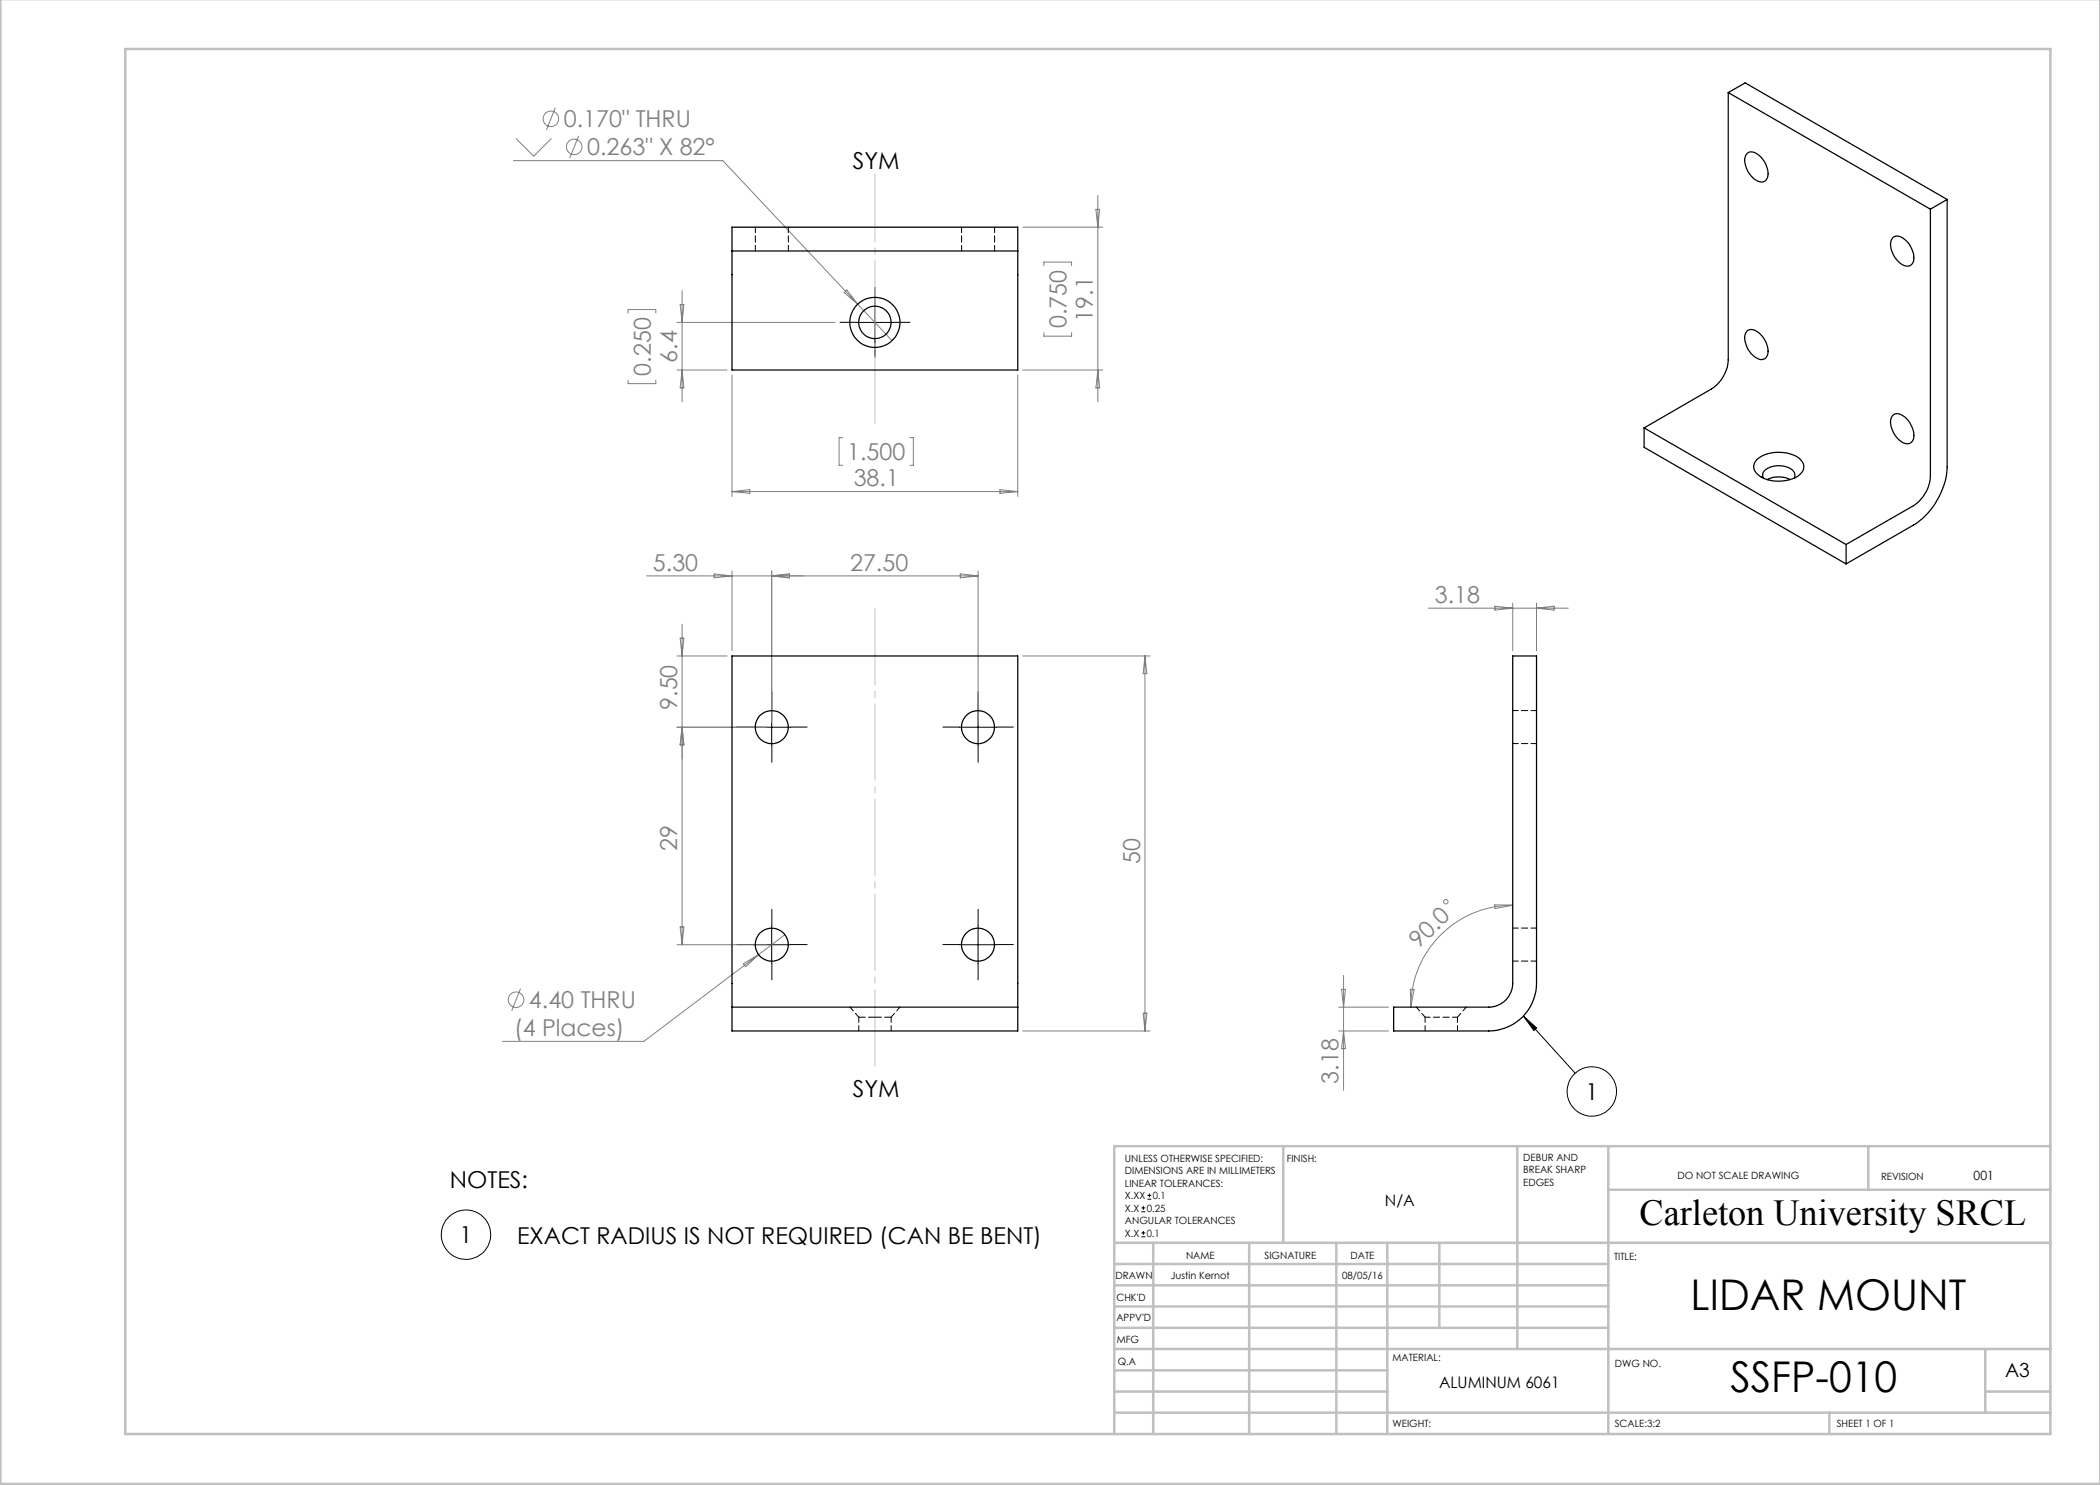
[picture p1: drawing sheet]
<svg xmlns="http://www.w3.org/2000/svg" width="420mm" height="297mm" viewBox="0 0 420 297" stroke-linecap="round" stroke-linejoin="round" font-family="sans-serif">
<g fill="none" stroke="#808080" stroke-width=".2">
<path d="M102.7 32.1h41.9l33.8 36M103.2 27.7l3.6 3.6 3.5-3.6M111.1 21.6l-1.8 4.4M115.7 27.2l-1.8 4.4M219.6 39.1v41.3M136.4 58.1v22.3M169.4 58l2.2 2.9-2.8-2.4zM204.5 45.4h16.1M208.8 53.1v-.7h5.5v.7M219.2 41.9h.7l-.3 3.5zM125.6 62.6v-.7h5.6v.7M125.6 76v.7h5.6v-.7"/>
<path d="M135.4 74h10M135.4 64.5h31.6M136 60.9h.8l-.4 3.6zM136.4 74l.4 3.6h-.8zM146.4 75v24.3M203.6 75v24.3M204.5 74h16.1M208.8 66.5v.7h5.5v-.7M219.6 74l.3 3.6h-.7zM146.4 98.3h57.2M146.4 98.3l3.6-.4v.8zM168.6 87.5h-.8v5.6h.8"/>
<path d="M182 87.5h.7v5.6h-.7M200 97.9l3.6 .4-3.6 .4zM129.3 115.2h66.3M142.8 114.8l3.6 .4-3.6 .4zM146.4 114.2v16M154.3 114.2v30.2M154.3 115.2l3.6-.4v.8zM192.1 114.8l3.5 .4-3.5 .4zM195.6 114.2v30.2M135.4 131.2h10M136 127.6h.8l-.4 3.6zM136.4 124.8v64.1"/>
<path d="M204.5 131.2h25.5M229 131.2v75M229 131.2l.4 3.5h-.8zM285.6 121.6h28.1M299 121.2l3.5 .4-3.5 .4zM302.5 120.6v9.6M307.3 120.6v9.6M307.3 121.6l3.5-.4v.8zM135.4 145.4h18M136.4 145.4l.4 3.6h-.8zM104.1 197.7l-1.8 4.5M135.4 188.9h18"/>
<path d="M136 185.4h.8l-.4 3.5zM148.7 192.8l3-1.9-2.6 2.5zM151.7 190.9l-22.9 17.4h-28.3M157 186.9l-5.3 4M268.3 197.9h.8l-.4 3.5zM268.7 195.1v22.9M282.1 197.8l.7 .1-.6 3.5zM298.9 181h3.6l-3.5 .7zM302.5 181a20.4 20.4 0 0 0-20.3 20.4M204.5 206.2h25.5M228.6 202.6h.8l-.4 3.6zM267.7 206.2h10"/>
<path d="M267.7 201.4h10M268.7 206.2l.4 3.5h-.8z"/>
<circle cx="110.2" cy="23.8" r="1.55"/>
<circle cx="114.9" cy="29.4" r="1.55"/>
<circle cx="103.2" cy="199.9" r="1.55"/>
<circle cx="289.2" cy="180.4" r=".45"/>
</g>
<g fill="none" stroke="#000" stroke-width=".2">
<path d="M171.2 64.5h7.5M175 60.7v7.5M150.6 145.4h7.5M154.3 141.7v7.5M191.8 145.4h7.6M195.6 141.7v7.5M150.6 188.9h7.5M154.3 185.2v7.5M191.8 188.9h7.6M195.6 185.2v7.5M304.7 203.2l10.3 11.4M304.7 203.2l2.6 2.4-.5 .5z"/>
<path d="M229.5 239.9h.8M229.5 239.1h.8M229.9 238.7v.8M228.3 242.4h.8M228.3 241.6h.8M228.3 247.4h.8M228.3 246.6h.8M228.7 241.2v.8M228.7 246.2v.8"/>
<circle cx="318.4" cy="218.3" r="4.9"/>
<circle cx="93.2" cy="246.9" r="4.9"/>
</g>
<g fill="none" stroke="#000" stroke-width=".2" stroke-dasharray="15.2 1.3 1.3 1.3">
<path d="M171.2 64.5h-3.2M175 60.7v-3.2M175 68.2v3.3M178.7 64.5h3.3M150.6 145.4h-3.3M154.4 141.7v-3.3M154.4 149.2v3.3M158.1 145.4h3.3M191.9 145.4h-3.3M195.6 141.7v-3.3M195.6 149.2v3.3M199.4 145.4h3.3"/>
<path d="M150.6 188.9h-3.3M154.4 185.2v-3.3M154.4 192.7v3.3M158.1 188.9h3.3M191.9 188.9h-3.3M195.6 185.2v-3.3M195.6 192.7v3.3M199.4 188.9h3.3"/>
</g>
<path d="M175 120.6v93.8" fill="none" stroke="#c0c0c0" stroke-width=".2" stroke-dasharray="15.2 1.3 1.3 1.3" stroke-dashoffset="-1.2"/>
<path d="M175 84.7v-49.9" fill="none" stroke="#c0c0c0" stroke-width=".2" stroke-dasharray="15.2 1.3 1.3 1.3" stroke-dashoffset="1.8"/>
<g fill="none" stroke="#c0c0c0" stroke-width=".5">
<path d="M.1 -.1v296.9h419.9M25 9.8h385.1v277h-385.1zM256.6 229.2v19.4M303.5 229.2v40.6M321.7 229.2v57.6M321.7 237.9h88.4M373.7 229.2v8.7M410.1 229.2h-187.3v57.6M222.8 248.6h187.3M222.8 257.1h98.9M222.8 252.8h98.9M230.6 248.6v38.2"/>
<path d="M249.8 248.6v38.2M267.3 248.6v38.2M277.5 248.6v38.2M287.9 248.6v17M222.8 265.6h98.9M222.8 261.3h98.9M222.8 278.3h54.7M222.8 274.1h54.7M222.8 269.8h187.3M397.1 278.3h13M397.1 269.8v12.7M222.8 282.5h187.3"/>
<path d="M365.9 282.5v4.3"/>
</g>
<path d="M304.7 203.2l2.6 2.4-.5 .5z" fill="#000"/>
<g fill="none" stroke="#000" stroke-width=".25">
<path d="M345.7 18.5v53.5a7.4 7.4 0 0 1-3.4 5.8l-13.5 7.8M345.7 18.5l40.4 23.3M345.7 18.5l3.3-1.9 40.4 23.3M349.4 30.7a1.84 1.84 0 0 1 2.5 .4 4.8 4.8 0 0 1 1.6 4.4 1.37 1.37 0 0 1-2.3 .5 4.7 4.7 0 0 1-2.1-4.9zM389.4 39.9v53.4a15 15 0 0 1-6.7 11.7l-13.5 7.8M389.4 39.9l-3.3 1.9M146.4 50.2v23.8h57.2v-23.8M146.4 50.2v-4.8h57.2v4.8M146.4 50.2h57.2M378.6 47.5a1.8 1.8 0 0 1 2.4 .5 4.5 4.5 0 0 1 1.6 4.6 1.42 1.42 0 0 1-2.2 .3 4.9 4.9 0 0 1-2.2-4.9zM386.1 41.8v53.5a7.5 7.5 0 0 1-3.4 5.8l-13.5 7.8M349.4 66.2a2.04 2.04 0 0 1 2.8 .8 4 4 0 0 1 1 4.5 1.64 1.64 0 0 1-2.4-.2 4.7 4.7 0 0 1-1.7-4.6z"/>
<path d="M328.8 85.6l40.4 23.3M328.8 85.6v3.9l40.4 23.3M351.3 92a7.2 7.2 0 0 1 8.7-.2 2.05 2.05 0 0 1-.5 3.5 7.4 7.4 0 0 1-8-.4 1.91 1.91 0 0 1-.2-2.9zM352.7 95.6a1.37 1.37 0 0 1 .9-1.9 4.3 4.3 0 0 1 5.3 .8l.1 .5-.2 .6M353.4 95.9a5.2 5.2 0 0 1 4.6 0M378.6 83a1.84 1.84 0 0 1 2.4 .5 4.5 4.5 0 0 1 1.6 4.6 1.42 1.42 0 0 1-2.2 .3 4.9 4.9 0 0 1-2.2-4.9zM369.2 108.9v3.9M302.5 131.2h4.8v65.5a9.5 9.5 0 0 1-9.5 9.5h-19.1v-4.8h19.1a4.8 4.8 0 0 0 4.7-4.7zM146.4 201.4v-70.2h57.2v70.2M146.4 201.4v4.8h57.2v-4.8M146.4 201.4h57.2"/>
<circle cx="175" cy="64.5" r="5"/>
<circle cx="175" cy="64.5" r="3.2"/>
<circle cx="154.4" cy="145.4" r="3.3"/>
<circle cx="195.6" cy="145.4" r="3.3"/>
<circle cx="154.4" cy="188.9" r="3.3"/>
<circle cx="195.6" cy="188.9" r="3.3"/>
</g>
<path d="M171.8 203.4h3.2M175 203.4h3.2" fill="none" stroke="#000" stroke-width=".2" stroke-dasharray="1.3 .6"/>
<g fill="none" stroke="#000" stroke-width=".2" stroke-dasharray="1.3 .6" stroke-dashoffset=".2">
<path d="M151.1 45.4v4.8M157.7 50.2v-4.8M192.3 45.4v4.8M198.9 50.2v-4.8M302.5 148.7h4.8M307.3 142.1h-4.8M302.5 192.2h4.8M307.3 185.6h-4.8M170 201.4l1.8 2M171.8 203.4v2.8M178.2 203.4l1.8-2M178.2 206.2v-2.8"/>
<path d="M283.2 201.4l1.8 2M285 203.4v2.8M291.5 203.4l1.8-2M291.5 206.2v-2.8"/>
</g>
<path d="M285 203.4h6.5" fill="none" stroke="#000" stroke-width=".2" stroke-dasharray="1.3 .6" stroke-dashoffset=".3"/>
<g font-size="8.5">
<text x="338.1" y="262.1">LIDAR MOUNT</text>
<text x="346.1" y="278.5">SSFP-010</text>
</g>
<text font-size="7.3" x="327.9" y="244.9">Carleton University SRCL</text>
<g font-size="4.7" fill="#808080">
<text x="112.8" y="25.5">0.170&quot; THRU</text>
<text x="117.4" y="31.1">0.263&quot; X 82°</text>
<text x="213.3" y="65.6" transform="rotate(-90 213.3 65.6)">0.750</text>
<text x="218.6" y="64.3" transform="rotate(-90 218.6 64.3)">19.1</text>
<text x="130.2" y="75.1" transform="rotate(-90 130.2 75.1)">0.250</text>
<text x="135.4" y="72.5" transform="rotate(-90 135.4 72.5)">6.4</text>
<text x="169.4" y="92">1.500</text>
<text x="170.7" y="97.3">38.1</text>
<text x="130.6" y="114.2">5.30</text>
<text x="170" y="114.2">27.50</text>
<text x="287" y="120.6">3.18</text>
<text x="135.4" y="142" transform="rotate(-90 135.4 142)">9.50</text>
<text x="135.4" y="170.2" transform="rotate(-90 135.4 170.2)">29</text>
<text x="228" y="172.9" transform="rotate(-90 228 172.9)">50</text>
<text x="283.7" y="189.7" transform="rotate(-43 283.7 189.7)">90.0</text>
<text x="105.8" y="201.6">4.40 THRU</text>
<text x="102.8" y="207.2">(4 Places)</text>
<text x="267.7" y="216.7" transform="rotate(-90 267.7 216.7)">3.18</text>
</g>
<g font-size="4.7">
<text x="170.6" y="33.7">SYM</text>
<text x="170.6" y="219.4">SYM</text>
<text x="317.1" y="220">1</text>
<text x="90" y="237.6">NOTES:</text>
<text x="91.9" y="248.6">1</text>
<text x="103.4" y="248.8">EXACT RADIUS IS NOT REQUIRED (CAN BE BENT)</text>
</g>
<text font-size="3.9" x="401" y="275.4">A3</text>
<g font-size="3.2">
<text x="277" y="241.2">N/A</text>
<text x="287.8" y="277.7">ALUMINUM 6061</text>
</g>
<text font-size="2.5" x="394.7" y="235.9">001</text>
<g font-size="2">
<text x="225" y="232.3">UNLESS OTHERWISE SPECIFIED:</text>
<text x="257.4" y="232.3">FINISH:</text>
<text x="304.6" y="232.2">DEBUR AND</text>
<text x="225" y="234.8">DIMENSIONS ARE IN MILLIMETERS</text>
<text x="225" y="237.3">LINEAR TOLERANCES:</text>
<text x="225" y="239.8">X.XX</text>
<text x="230.5" y="239.8">0.1</text>
<text x="304.6" y="234.7">BREAK SHARP</text>
<text x="304.6" y="237.2">EDGES</text>
<text x="335.5" y="235.8">DO NOT SCALE DRAWING</text>
<text x="376.2" y="236">REVISION</text>
<text x="225" y="244.8">ANGULAR TOLERANCES</text>
<text x="225" y="242.3">X.X</text>
<text x="229.3" y="242.3">0.25</text>
<text x="225" y="247.3">X.X</text>
<text x="229.3" y="247.3">0.1</text>
<text x="237.2" y="251.8">NAME</text>
<text x="252.9" y="251.7">SIGNATURE</text>
<text x="270.1" y="251.7">DATE</text>
<text x="223.1" y="255.9">DRAWN</text>
<text x="234.2" y="255.9">Justin Kernot</text>
<text x="268.4" y="255.7">08/05/16</text>
<text x="322.8" y="252">TITLE:</text>
<text x="223.3" y="260.1">CHK'D</text>
<text x="223.3" y="264.2">APPV'D</text>
<text x="223.3" y="268.6">MFG</text>
<text x="223.5" y="272.9">Q.A</text>
<text x="278.5" y="272.3">MATERIAL:</text>
<text x="323" y="273.4">DWG NO.</text>
<text x="278.5" y="285.3">WEIGHT:</text>
<text x="323" y="285.4">SCALE:3:2</text>
<text x="367.4" y="285.4">SHEET 1 OF 1</text>
</g>
</svg>
